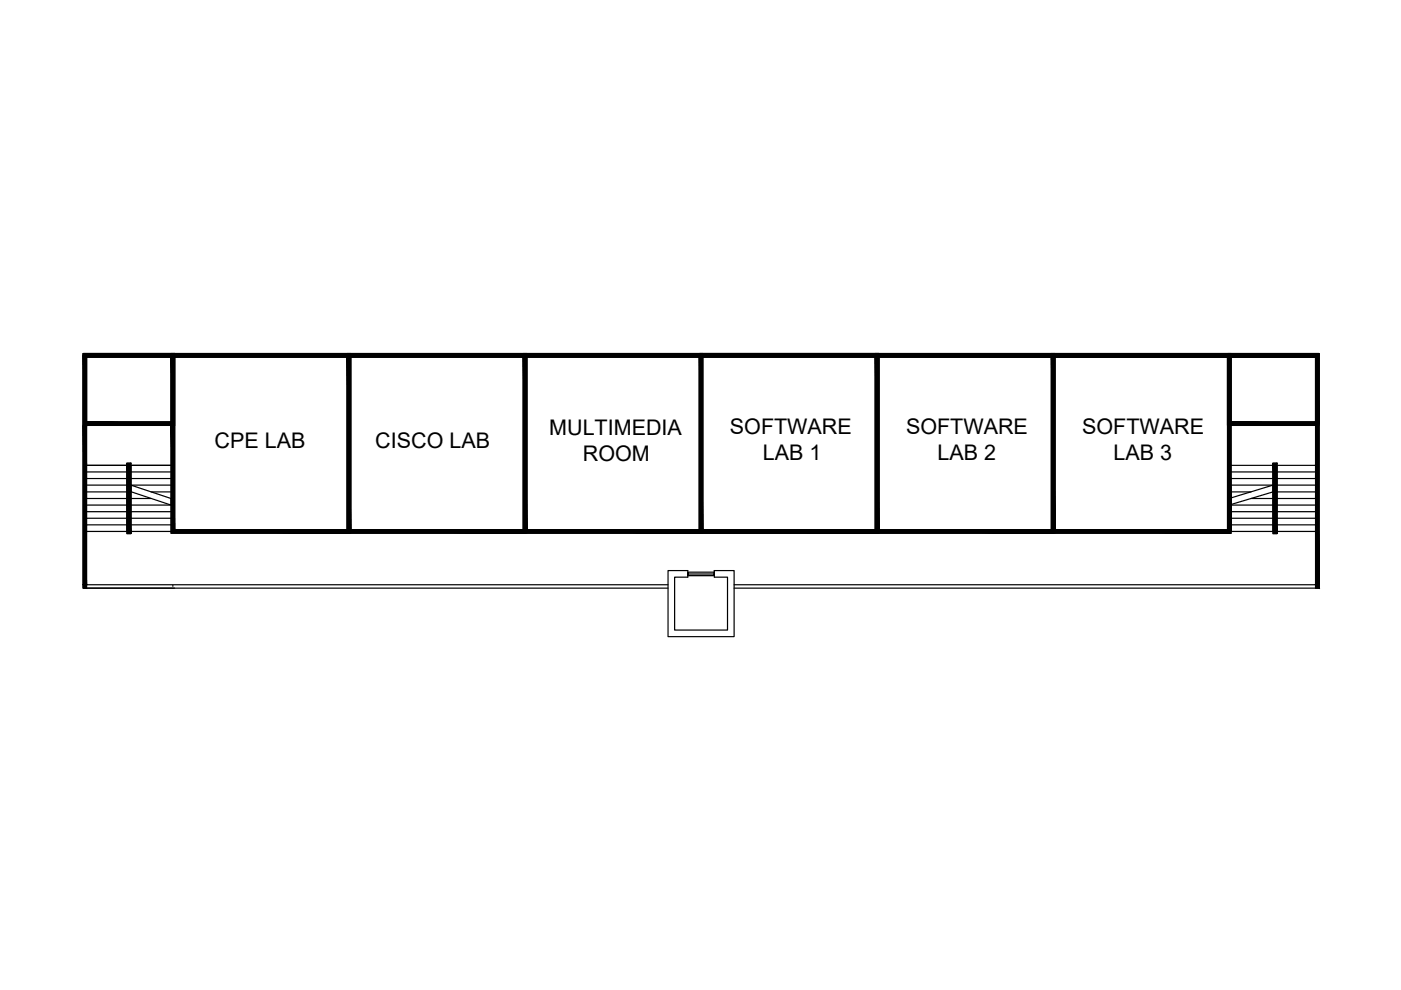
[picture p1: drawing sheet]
<svg xmlns="http://www.w3.org/2000/svg" width="297mm" height="210mm" viewBox="0 0 297 210" stroke-linecap="round" stroke-linejoin="round" font-family="sans-serif">
<!-- layer: hatches -->
<g fill="none" stroke="#000" stroke-width=".25">
<path d="M18 75.3h261.3v48.7M18 75.3h261.3v14.5M18 75.3v48.7M18.4 75.7h17.9v13.7h-17.9zM36.3 75.7v37.4h38.1M36.3 75h224.7M36.6 75.3h-18.6v14.5M36.6 75.7v37M37 75.7h36.6v36.6h-36.6zM37 75.7v36.6M73.6 75.7v36.6M74.4 75.7h36.5v36.6h-36.5z"/>
<path d="M74.4 75.7v36.6M110.9 75.7v36.6M111.7 75.7h36.6v36.6h-36.6zM111.7 75.7v36.6M148.3 75.7v36.6v-36.6M149 75.7h36.6v36.6h-36.6zM149 75.7v36.6M185.6 75.7v36.6M186.3 75.7h36.6v36.6h-36.6zM186.3 75.7v36.6M222.9 75.7v36.6M223.7 75.7h36.6v36.6h-36.6z"/>
<path d="M223.7 75.7v36.6M260.3 75h19.4v15.2M260.3 75.7v14.5M261 75.7v37.4h-38.1M261 75.7h17.9v13.7h-17.9zM17.6 90.2v-15.2h19.4h-19.4v49.7h19.4M18.4 89.8h17.9M18.4 98.7h8.5v14h-8.5M18.4 90.2h17.9M26.9 98.2h.9v14.9h-.9zM27.8 98.7h8.5h-8.5v14h8.8M260.6 89.8v-14.1v37h-37.3v-37v37h-37.3v-37v37h-37.3v-37v37h-37.4v-37v37h-37.3v-37v37h-37.4"/>
<path d="M261 89.8h17.9M261 98.7h8.9v14h-9.3M261 90.2h17.9M269.9 98.2h.8v14.9h-.8zM278.9 98.7h-8.2v14h8.2M18.4 111.3h8.5M18.4 109.9h8.5M18.4 108.5h8.5M18.4 107.1h8.5M18.4 105.7h8.5M18.4 104.3h8.5M18.4 102.9h8.5"/>
<path d="M18.4 101.5h8.5M18.4 100.1h8.5M27.8 104.3h.1M27.8 102.9l8.5 2.8v1.4l-8.5-2.8zM27.8 111.3h8.5M27.8 109.9h8.5M27.8 108.5h8.5M27.8 107.1h8.5M27.8 105.7h4.2M27.8 102.9h8.5M27.8 101.5h8.5M27.8 100.1h8.5"/>
<path d="M32 104.3h4.3M73.6 113.1h150.1M74 112.7v.4M111.3 112.7v.4M148.7 112.7v.4M186 112.7v.4M223.3 112.7v.4M260.6 105.7v1.4M261 111.3h8.9M261 109.9h8.9M261 108.5h8.9M261 107.1h8.9"/>
<path d="M261 104.3h4.2M261 102.9h8.9M261 101.5h8.9M261 100.1h8.9M265.3 105.7h4.6M269.9 102.9v1.4l-8.9 2.7M269.9 102.9l-8.9 2.7M270.7 111.3h8.2M270.7 109.9h8.2M270.7 108.5h8.2M270.7 107.1h8.2M270.7 105.7h8.2"/>
<path d="M270.7 104.3h8.2M270.7 102.9h8.2M270.7 101.5h8.2M270.7 100.1h8.2M17.6 124h.8v.7M36.6 124.3h.1M141.6 124h-123.2v-48.3h260.5v48.3h-123.3M141.6 124.7h-124v-49.7h262.1v49.7h-124.1M141.6 121h4.2v1.4h-2.8v11.2h11.2v-11.2h-2.7v-1.4h4.1v14h-14zM145.8 121.3h5.7v.7h-5.7v-.3h5.7v.3h-5.7zM278.9 124h.8v.7h-.8z"/>
</g>
<g fill="#000" stroke="#000" stroke-width=".21">
<path d="M17.6 75.3l.4 14.9v-14.9zM17.6 75.3l.4 14.9h-.4z"/>
<path d="M18 75.7l.4 14.1v-14.1zM18 75.7l.4 14.1h-.4z"/>
<path d="M36.3 75.7l.3 13.7v-13.7zM36.3 75.7l.3 13.7h-.3z"/>
<path d="M36.6 75.7l.4 36.6v-36.6zM36.6 75.7l.4 36.6h-.4z"/>
<path d="M73.6 75.7l.4 36.6v-36.6zM73.6 75.7l.4 36.6h-.4z"/>
<path d="M74 75.7l.4 36.6v-36.6zM74 75.7l.4 36.6h-.4z"/>
<path d="M110.9 75.7l.4 36.6v-36.6zM110.9 75.7l.4 36.6h-.4z"/>
<path d="M111.3 75.7l.4 36.6v-36.6zM111.3 75.7l.4 36.6h-.4z"/>
<path d="M148.3 75.7l.4 36.6v-36.6zM148.3 75.7l.4 36.6h-.4z"/>
<path d="M148.7 75.7l.3 36.6v-36.6zM148.7 75.7l.3 36.6h-.3z"/>
<path d="M185.6 75.7l.4 36.6v-36.6zM185.6 75.7l.4 36.6h-.4z"/>
<path d="M186 75.7l.3 36.6v-36.6zM186 75.7l.3 36.6h-.3z"/>
<path d="M222.9 75.7l.4 36.6v-36.6zM222.9 75.7l.4 36.6h-.4z"/>
<path d="M223.3 75.7l.4 36.6v-36.6zM223.3 75.7l.4 36.6h-.4z"/>
<path d="M260.3 75.7l.3 14.5v-14.5zM260.3 75.7l.3 14.5h-.3z"/>
<path d="M260.6 75.7l.4 37v-37zM260.6 75.7l.4 37h-.4z"/>
<path d="M18 75.3l261.3 .4v-.4zM18 75.3l261.3 .4h-261.3z"/>
<path d="M278.9 75.7l.4 13.7v-13.7zM278.9 75.7l.4 13.7h-.4z"/>
<path d="M17.6 75l262.1 .3v-.3zM17.6 75l262.1 .3h-262.1z"/>
<path d="M279.3 75.3l.4 14.5v-14.5zM279.3 75.3l.4 14.5h-.4z"/>
<path d="M17.6 90.2l.4 33.8v-33.8zM17.6 90.2l.4 33.8h-.4z"/>
<path d="M18 89.8l.4 8.9v-8.9zM18 89.8l.4 8.9h-.4z"/>
<path d="M18 98.7l.4 25.3v-25.3zM18 98.7l.4 25.3h-.4z"/>
<path d="M26.9 98.2l.9 14.9v-14.9zM26.9 98.2l.9 14.9h-.9z"/>
<path d="M18.4 89.4l17.9 .4v-.4zM18.4 89.4l17.9 .4h-17.9z"/>
<path d="M18.4 89.8l17.9 .4v-.4zM18.4 89.8l17.9 .4h-17.9z"/>
<path d="M36.3 89.4l.3 23.3v-23.3zM36.3 89.4l.3 23.3h-.3z"/>
<path d="M260.3 90.2l.3 22.1v-22.1zM260.3 90.2l.3 22.1h-.3z"/>
<path d="M269.9 98.2l.8 14.9v-14.9zM269.9 98.2l.8 14.9h-.8z"/>
<path d="M261 89.4l17.9 .4v-.4zM261 89.4l17.9 .4h-17.9z"/>
<path d="M261 89.8l17.9 .4v-.4zM261 89.8l17.9 .4h-17.9z"/>
<path d="M278.9 89.4l.4 34.6v-34.6zM278.9 89.4l.4 34.6h-.4z"/>
<path d="M279.3 89.8l.4 34.2v-34.2zM279.3 89.8l.4 34.2h-.4z"/>
<path d="M36.6 112.3l37.4 .4v-.4zM36.6 112.3l37.4 .4h-37.4z"/>
<path d="M36.3 112.7l37.7 .4v-.4zM36.3 112.7l37.7 .4h-37.7z"/>
<path d="M74 112.3l37.3 .4v-.4zM74 112.3l37.3 .4h-37.3z"/>
<path d="M74 112.7l37.3 .4v-.4zM74 112.7l37.3 .4h-37.3z"/>
<path d="M111.3 112.3l37.4 .4v-.4zM111.3 112.3l37.4 .4h-37.4z"/>
<path d="M111.3 112.7l37.4 .4v-.4zM111.3 112.7l37.4 .4h-37.4z"/>
<path d="M148.7 112.3l37.3 .4v-.4zM148.7 112.3l37.3 .4h-37.3z"/>
<path d="M148.7 112.7l37.3 .4v-.4zM148.7 112.7l37.3 .4h-37.3z"/>
<path d="M186 112.3l37.3 .4v-.4zM186 112.3l37.3 .4h-37.3z"/>
<path d="M186 112.7l37.3 .4v-.4zM186 112.7l37.3 .4h-37.3z"/>
<path d="M223.3 112.3l37.3 .4v-.4zM223.3 112.3l37.3 .4h-37.3z"/>
<path d="M223.3 112.7l37.7 .4v-.4zM223.3 112.7l37.7 .4h-37.7z"/>
<path d="M17.6 124l.8 .7v-.7zM17.6 124l.8 .7h-.8z"/>
<path d="M278.9 124l.8 .7v-.7zM278.9 124l.8 .7h-.8z"/>
</g>
<g font-size="4.6">
<text x="45.5" y="94.9">CPE LAB</text>
<text x="79.6" y="94.9">CISCO LAB</text>
<text x="116.4" y="92.2">MULTIMEDIA</text>
<text x="154.8" y="92.1">SOFTWARE</text>
<text x="192.1" y="92.1">SOFTWARE</text>
<text x="229.4" y="92.1">SOFTWARE</text>
<text x="123.6" y="97.7">ROOM</text>
<text x="161.7" y="97.6">LAB 1</text>
<text x="198.7" y="97.6">LAB 2</text>
<text x="236.1" y="97.6">LAB 3</text>
</g>
</svg>
